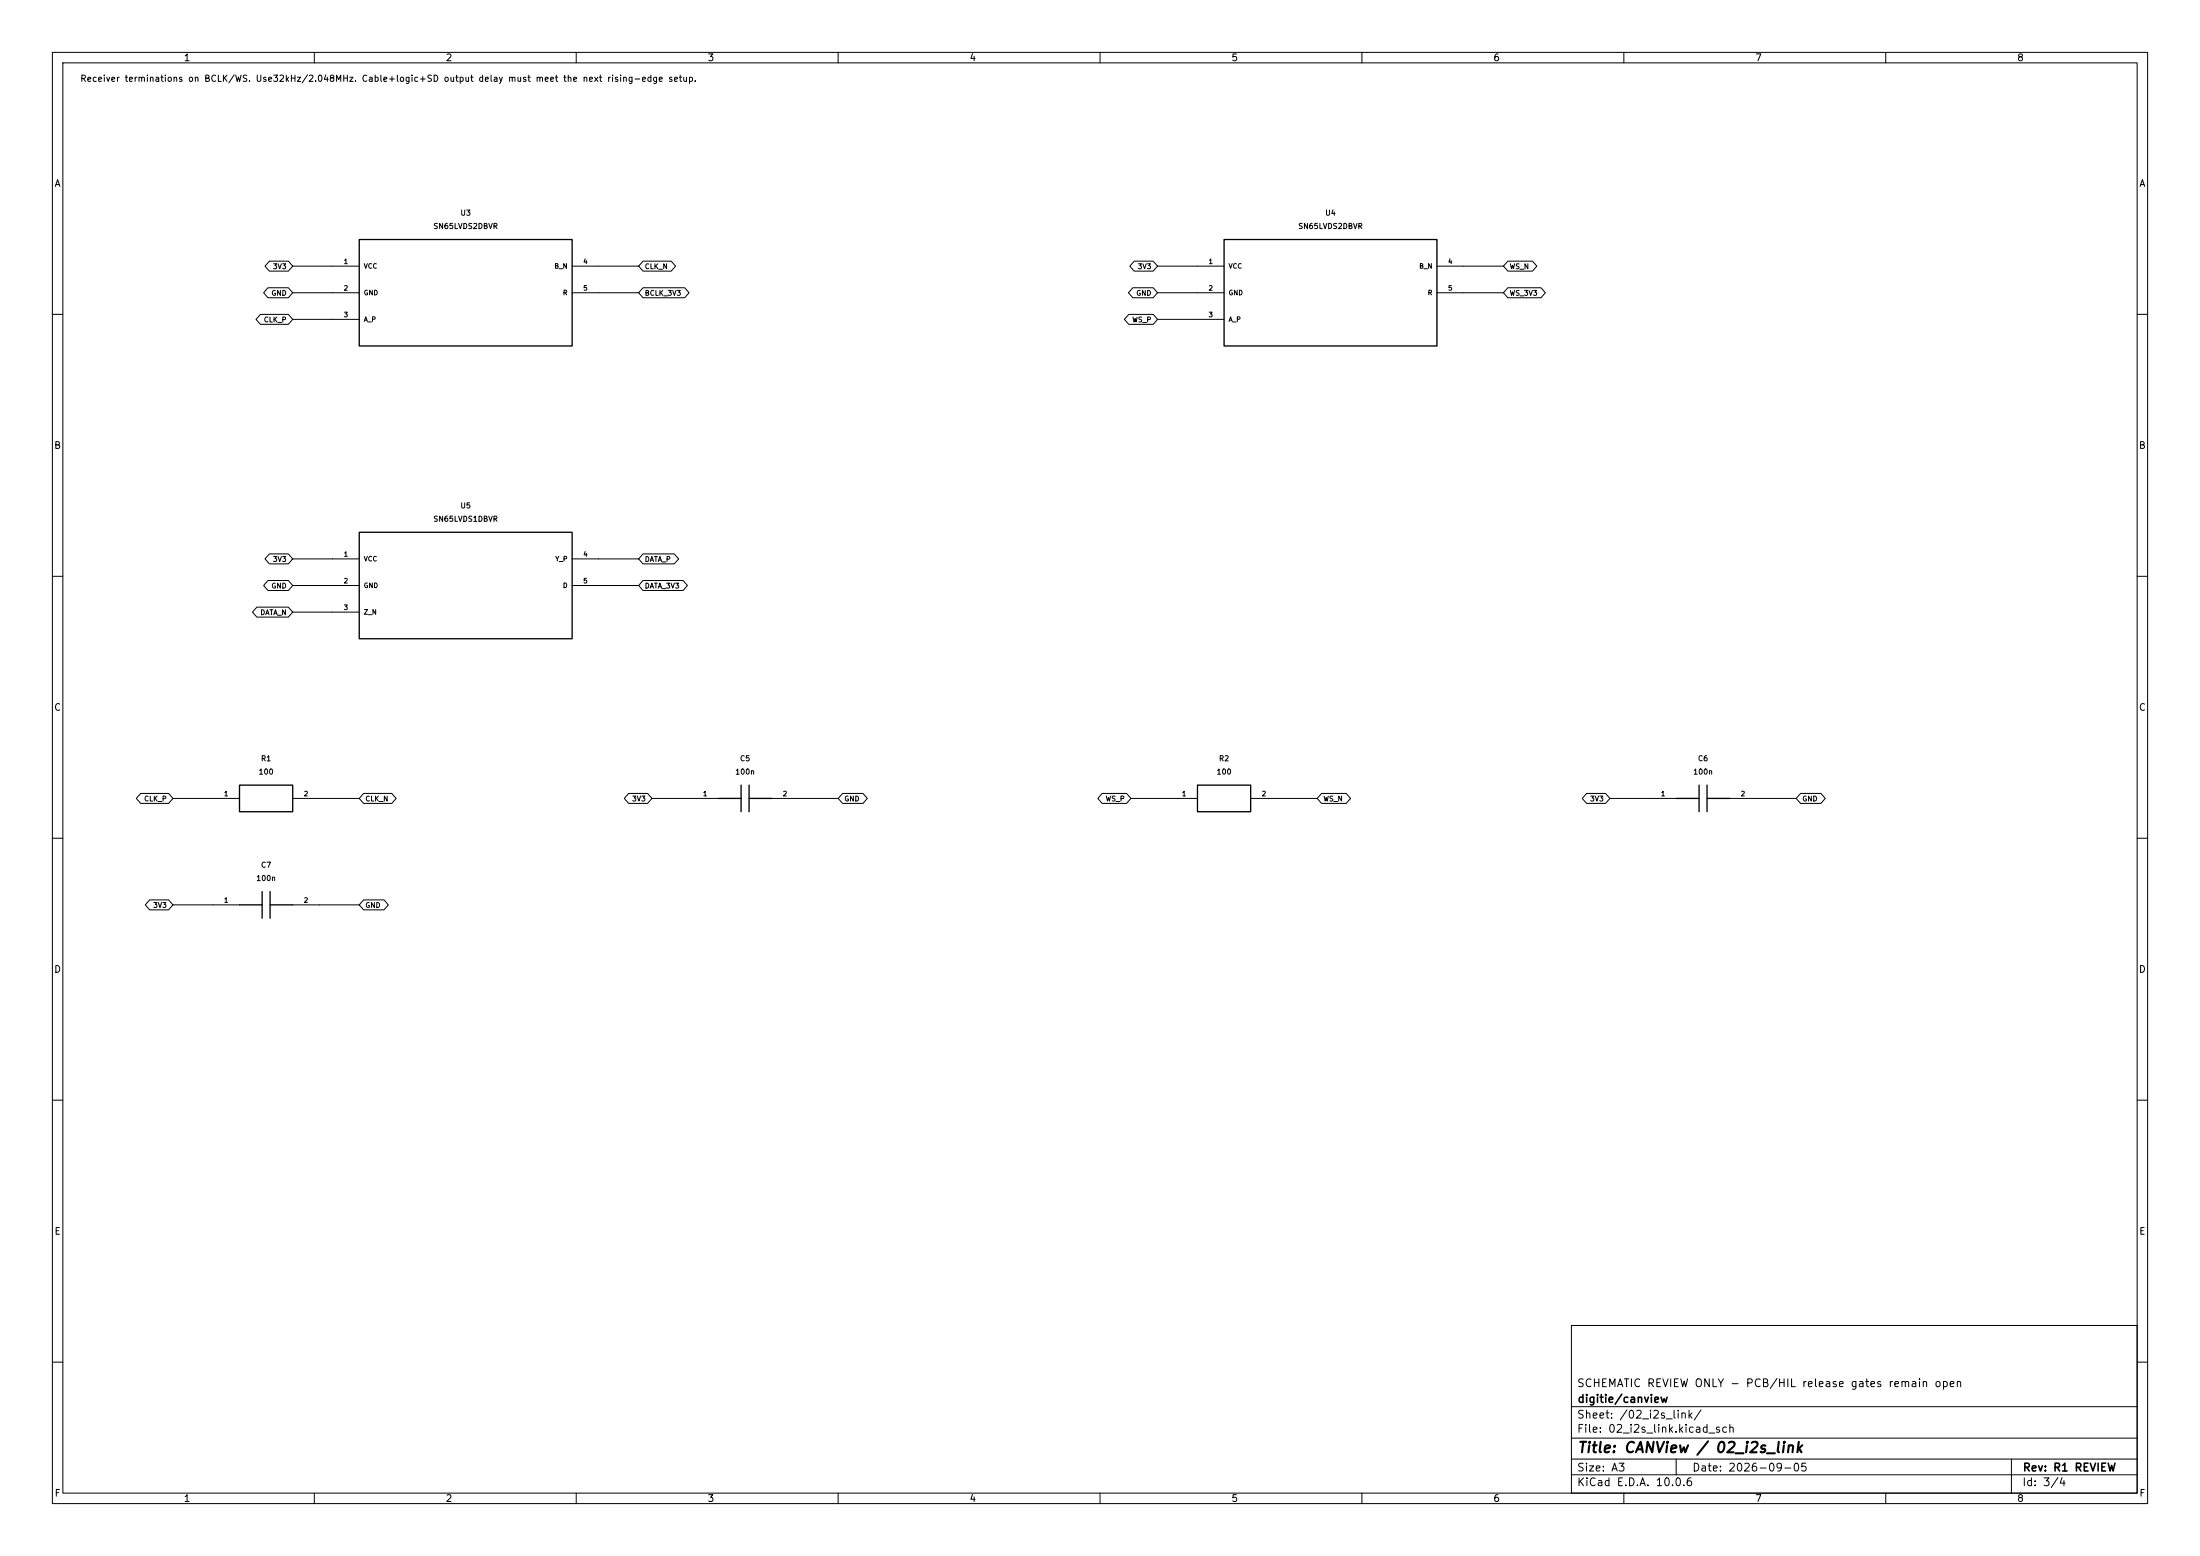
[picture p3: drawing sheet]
(kicad_sch (version 20250114) (generator "eeschema") (generator_version "10.0") (paper "A3") (title_block (title "CANView / 02_i2s_link") (date "2026-09-05") (rev "R1 REVIEW") (company "digitie/canview") (comment 1 "SCHEMATIC REVIEW ONLY - PCB/HIL release gates remain open"))
(lib_symbols (symbol "CANView:CANView_microphone_R1" (pin_names (offset 0.762) (hide yes)) (in_bom yes) (on_board yes)
(property "Reference" "R" (at 0.0000 7.6200 0)  (effects (font (size 1.0 1.0)) ))
(property "Value" "100" (at 0.0000 5.0800 0)  (effects (font (size 1.0 1.0)) ))
(property "Footprint" "CANView:Resistor_SMD__R_0402_1005Metric" (at 0.0000 0.0000 0) (hide yes) (effects (font (size 1.0 1.0)) ))
(symbol "CANView_microphone_R1_0_1" (rectangle (start -5.08 2.54) (end 5.08 -2.54) (stroke (width 0.254) (type default)) (fill (type background))))
(symbol "CANView_microphone_R1_1_1"
(pin passive line (at -10.16 0 0) (length 5.08) (name "1" (effects (font (size 0.9 0.9)) )) (number "1" (effects (font (size 0.9 0.9)) )))
(pin passive line (at 10.16 0 180) (length 5.08) (name "2" (effects (font (size 0.9 0.9)) )) (number "2" (effects (font (size 0.9 0.9)) )))))
(symbol "CANView:CANView_microphone_U3" (pin_names (offset 0.762)) (in_bom yes) (on_board yes)
(property "Reference" "U" (at 0.0000 15.2400 0)  (effects (font (size 1.0 1.0)) ))
(property "Value" "SN65LVDS2DBVR" (at 0.0000 12.7000 0)  (effects (font (size 1.0 1.0)) ))
(property "Footprint" "CANView:Package_TO_SOT_SMD__SOT-23-5" (at 0.0000 0.0000 0) (hide yes) (effects (font (size 1.0 1.0)) ))
(symbol "CANView_microphone_U3_0_1" (rectangle (start -20.32 10.16) (end 20.32 -10.16) (stroke (width 0.254) (type default)) (fill (type background))))
(symbol "CANView_microphone_U3_1_1"
(pin power_in line (at -25.4 5.08 0) (length 5.08) (name "VCC" (effects (font (size 0.9 0.9)) )) (number "1" (effects (font (size 0.9 0.9)) )))
(pin power_in line (at -25.4 0.0 0) (length 5.08) (name "GND" (effects (font (size 0.9 0.9)) )) (number "2" (effects (font (size 0.9 0.9)) )))
(pin input line (at -25.4 -5.08 0) (length 5.08) (name "A_P" (effects (font (size 0.9 0.9)) )) (number "3" (effects (font (size 0.9 0.9)) )))
(pin input line (at 25.4 5.08 180) (length 5.08) (name "B_N" (effects (font (size 0.9 0.9)) )) (number "4" (effects (font (size 0.9 0.9)) )))
(pin output line (at 25.4 0.0 180) (length 5.08) (name "R" (effects (font (size 0.9 0.9)) )) (number "5" (effects (font (size 0.9 0.9)) )))))
(symbol "CANView:CANView_microphone_C5" (pin_names (offset 0.762) (hide yes)) (in_bom yes) (on_board yes)
(property "Reference" "C" (at 0.0000 7.6200 0)  (effects (font (size 1.0 1.0)) ))
(property "Value" "100n" (at 0.0000 5.0800 0)  (effects (font (size 1.0 1.0)) ))
(property "Footprint" "CANView:Capacitor_SMD__C_0402_1005Metric" (at 0.0000 0.0000 0) (hide yes) (effects (font (size 1.0 1.0)) ))
(symbol "CANView_microphone_C5_0_1" (polyline (pts (xy -0.762 -2.54) (xy -0.762 2.54)) (stroke (width 0.254) (type default)) (fill (type none)))(polyline (pts (xy 0.762 -2.54) (xy 0.762 2.54)) (stroke (width 0.254) (type default)) (fill (type none)))(polyline (pts (xy -5.08 0) (xy -0.762 0)) (stroke (width 0.254) (type default)) (fill (type none)))(polyline (pts (xy 0.762 0) (xy 5.08 0)) (stroke (width 0.254) (type default)) (fill (type none))))
(symbol "CANView_microphone_C5_1_1"
(pin passive line (at -10.16 0 0) (length 5.08) (name "1" (effects (font (size 0.9 0.9)) )) (number "1" (effects (font (size 0.9 0.9)) )))
(pin passive line (at 10.16 0 180) (length 5.08) (name "2" (effects (font (size 0.9 0.9)) )) (number "2" (effects (font (size 0.9 0.9)) )))))
(symbol "CANView:CANView_microphone_R2" (pin_names (offset 0.762) (hide yes)) (in_bom yes) (on_board yes)
(property "Reference" "R" (at 0.0000 7.6200 0)  (effects (font (size 1.0 1.0)) ))
(property "Value" "100" (at 0.0000 5.0800 0)  (effects (font (size 1.0 1.0)) ))
(property "Footprint" "CANView:Resistor_SMD__R_0402_1005Metric" (at 0.0000 0.0000 0) (hide yes) (effects (font (size 1.0 1.0)) ))
(symbol "CANView_microphone_R2_0_1" (rectangle (start -5.08 2.54) (end 5.08 -2.54) (stroke (width 0.254) (type default)) (fill (type background))))
(symbol "CANView_microphone_R2_1_1"
(pin passive line (at -10.16 0 0) (length 5.08) (name "1" (effects (font (size 0.9 0.9)) )) (number "1" (effects (font (size 0.9 0.9)) )))
(pin passive line (at 10.16 0 180) (length 5.08) (name "2" (effects (font (size 0.9 0.9)) )) (number "2" (effects (font (size 0.9 0.9)) )))))
(symbol "CANView:CANView_microphone_U4" (pin_names (offset 0.762)) (in_bom yes) (on_board yes)
(property "Reference" "U" (at 0.0000 15.2400 0)  (effects (font (size 1.0 1.0)) ))
(property "Value" "SN65LVDS2DBVR" (at 0.0000 12.7000 0)  (effects (font (size 1.0 1.0)) ))
(property "Footprint" "CANView:Package_TO_SOT_SMD__SOT-23-5" (at 0.0000 0.0000 0) (hide yes) (effects (font (size 1.0 1.0)) ))
(symbol "CANView_microphone_U4_0_1" (rectangle (start -20.32 10.16) (end 20.32 -10.16) (stroke (width 0.254) (type default)) (fill (type background))))
(symbol "CANView_microphone_U4_1_1"
(pin power_in line (at -25.4 5.08 0) (length 5.08) (name "VCC" (effects (font (size 0.9 0.9)) )) (number "1" (effects (font (size 0.9 0.9)) )))
(pin power_in line (at -25.4 0.0 0) (length 5.08) (name "GND" (effects (font (size 0.9 0.9)) )) (number "2" (effects (font (size 0.9 0.9)) )))
(pin input line (at -25.4 -5.08 0) (length 5.08) (name "A_P" (effects (font (size 0.9 0.9)) )) (number "3" (effects (font (size 0.9 0.9)) )))
(pin input line (at 25.4 5.08 180) (length 5.08) (name "B_N" (effects (font (size 0.9 0.9)) )) (number "4" (effects (font (size 0.9 0.9)) )))
(pin output line (at 25.4 0.0 180) (length 5.08) (name "R" (effects (font (size 0.9 0.9)) )) (number "5" (effects (font (size 0.9 0.9)) )))))
(symbol "CANView:CANView_microphone_C6" (pin_names (offset 0.762) (hide yes)) (in_bom yes) (on_board yes)
(property "Reference" "C" (at 0.0000 7.6200 0)  (effects (font (size 1.0 1.0)) ))
(property "Value" "100n" (at 0.0000 5.0800 0)  (effects (font (size 1.0 1.0)) ))
(property "Footprint" "CANView:Capacitor_SMD__C_0402_1005Metric" (at 0.0000 0.0000 0) (hide yes) (effects (font (size 1.0 1.0)) ))
(symbol "CANView_microphone_C6_0_1" (polyline (pts (xy -0.762 -2.54) (xy -0.762 2.54)) (stroke (width 0.254) (type default)) (fill (type none)))(polyline (pts (xy 0.762 -2.54) (xy 0.762 2.54)) (stroke (width 0.254) (type default)) (fill (type none)))(polyline (pts (xy -5.08 0) (xy -0.762 0)) (stroke (width 0.254) (type default)) (fill (type none)))(polyline (pts (xy 0.762 0) (xy 5.08 0)) (stroke (width 0.254) (type default)) (fill (type none))))
(symbol "CANView_microphone_C6_1_1"
(pin passive line (at -10.16 0 0) (length 5.08) (name "1" (effects (font (size 0.9 0.9)) )) (number "1" (effects (font (size 0.9 0.9)) )))
(pin passive line (at 10.16 0 180) (length 5.08) (name "2" (effects (font (size 0.9 0.9)) )) (number "2" (effects (font (size 0.9 0.9)) )))))
(symbol "CANView:CANView_microphone_U5" (pin_names (offset 0.762)) (in_bom yes) (on_board yes)
(property "Reference" "U" (at 0.0000 15.2400 0)  (effects (font (size 1.0 1.0)) ))
(property "Value" "SN65LVDS1DBVR" (at 0.0000 12.7000 0)  (effects (font (size 1.0 1.0)) ))
(property "Footprint" "CANView:Package_TO_SOT_SMD__SOT-23-5" (at 0.0000 0.0000 0) (hide yes) (effects (font (size 1.0 1.0)) ))
(symbol "CANView_microphone_U5_0_1" (rectangle (start -20.32 10.16) (end 20.32 -10.16) (stroke (width 0.254) (type default)) (fill (type background))))
(symbol "CANView_microphone_U5_1_1"
(pin power_in line (at -25.4 5.08 0) (length 5.08) (name "VCC" (effects (font (size 0.9 0.9)) )) (number "1" (effects (font (size 0.9 0.9)) )))
(pin power_in line (at -25.4 0.0 0) (length 5.08) (name "GND" (effects (font (size 0.9 0.9)) )) (number "2" (effects (font (size 0.9 0.9)) )))
(pin output line (at -25.4 -5.08 0) (length 5.08) (name "Z_N" (effects (font (size 0.9 0.9)) )) (number "3" (effects (font (size 0.9 0.9)) )))
(pin output line (at 25.4 5.08 180) (length 5.08) (name "Y_P" (effects (font (size 0.9 0.9)) )) (number "4" (effects (font (size 0.9 0.9)) )))
(pin input line (at 25.4 0.0 180) (length 5.08) (name "D" (effects (font (size 0.9 0.9)) )) (number "5" (effects (font (size 0.9 0.9)) )))))
(symbol "CANView:CANView_microphone_C7" (pin_names (offset 0.762) (hide yes)) (in_bom yes) (on_board yes)
(property "Reference" "C" (at 0.0000 7.6200 0)  (effects (font (size 1.0 1.0)) ))
(property "Value" "100n" (at 0.0000 5.0800 0)  (effects (font (size 1.0 1.0)) ))
(property "Footprint" "CANView:Capacitor_SMD__C_0402_1005Metric" (at 0.0000 0.0000 0) (hide yes) (effects (font (size 1.0 1.0)) ))
(symbol "CANView_microphone_C7_0_1" (polyline (pts (xy -0.762 -2.54) (xy -0.762 2.54)) (stroke (width 0.254) (type default)) (fill (type none)))(polyline (pts (xy 0.762 -2.54) (xy 0.762 2.54)) (stroke (width 0.254) (type default)) (fill (type none)))(polyline (pts (xy -5.08 0) (xy -0.762 0)) (stroke (width 0.254) (type default)) (fill (type none)))(polyline (pts (xy 0.762 0) (xy 5.08 0)) (stroke (width 0.254) (type default)) (fill (type none))))
(symbol "CANView_microphone_C7_1_1"
(pin passive line (at -10.16 0 0) (length 5.08) (name "1" (effects (font (size 0.9 0.9)) )) (number "1" (effects (font (size 0.9 0.9)) )))
(pin passive line (at 10.16 0 180) (length 5.08) (name "2" (effects (font (size 0.9 0.9)) )) (number "2" (effects (font (size 0.9 0.9)) ))))))
(text "Receiver terminations on BCLK/WS. Use32kHz/2.048MHz. Cable+logic+SD output delay must meet the next rising-edge setup." (at 15.24 15.24 0) (effects (font (size 1.2 1.2)) (justify left)))
(symbol (lib_id "CANView:CANView_microphone_R1") (at 50.8000 152.4000 0) (unit 1) (in_bom yes) (on_board yes) (dnp no) (property "Reference" "R1" (at 50.8000 144.7800 0)  (effects (font (size 1.0 1.0)) ))(property "Value" "100" (at 50.8000 147.3200 0)  (effects (font (size 1.0 1.0)) ))(property "Footprint" "CANView:Resistor_SMD__R_0402_1005Metric" (at 50.8000 152.4000 0) (hide yes) (effects (font (size 1.0 1.0)) ))(property "MPN" "GEN-R-0402-100-1%" (at 50.8000 152.4000 0) (hide yes) (effects (font (size 1.0 1.0)) ))(property "Specification" "0.1W; 50V; ±1%; ±100ppm/K; -55..155C" (at 50.8000 152.4000 0) (hide yes) (effects (font (size 1.0 1.0)) ))(property "Source" "" (at 50.8000 152.4000 0) (hide yes) (effects (font (size 1.0 1.0)) ))(property "Assembly" "FIT" (at 50.8000 152.4000 0) (hide yes) (effects (font (size 1.0 1.0)) )))
(wire (pts (xy 40.6400 152.4000) (xy 33.0200 152.4000)) (stroke (width 0) (type default)))
(global_label "CLK_P" (shape bidirectional) (at 33.0200 152.4000 180) (effects (font (size 0.95 0.95)) (justify right)) (property "Intersheetrefs" "${INTERSHEET_REFS}" (at 33.0200 152.4000 0) (hide yes) (effects (font (size 1.0 1.0)) )))
(wire (pts (xy 60.9600 152.4000) (xy 68.5800 152.4000)) (stroke (width 0) (type default)))
(global_label "CLK_N" (shape bidirectional) (at 68.5800 152.4000 0) (effects (font (size 0.95 0.95)) (justify left)) (property "Intersheetrefs" "${INTERSHEET_REFS}" (at 68.5800 152.4000 0) (hide yes) (effects (font (size 1.0 1.0)) )))
(symbol (lib_id "CANView:CANView_microphone_U3") (at 88.9000 55.8800 0) (unit 1) (in_bom yes) (on_board yes) (dnp no) (property "Reference" "U3" (at 88.9000 40.6400 0)  (effects (font (size 1.0 1.0)) ))(property "Value" "SN65LVDS2DBVR" (at 88.9000 43.1800 0)  (effects (font (size 1.0 1.0)) ))(property "Footprint" "CANView:Package_TO_SOT_SMD__SOT-23-5" (at 88.9000 55.8800 0) (hide yes) (effects (font (size 1.0 1.0)) ))(property "MPN" "SN65LVDS2DBVR" (at 88.9000 55.8800 0) (hide yes) (effects (font (size 1.0 1.0)) ))(property "Specification" "3.3V LVDS endpoint; 100ohm twisted pair; shared ground required" (at 88.9000 55.8800 0) (hide yes) (effects (font (size 1.0 1.0)) ))(property "Source" "sn65lvds1: pp3-4 DBV pin functions, timing tables" (at 88.9000 55.8800 0) (hide yes) (effects (font (size 1.0 1.0)) ))(property "Assembly" "FIT" (at 88.9000 55.8800 0) (hide yes) (effects (font (size 1.0 1.0)) )))
(wire (pts (xy 63.5000 50.8000) (xy 55.8800 50.8000)) (stroke (width 0) (type default)))
(global_label "3V3" (shape bidirectional) (at 55.8800 50.8000 180) (effects (font (size 0.95 0.95)) (justify right)) (property "Intersheetrefs" "${INTERSHEET_REFS}" (at 55.8800 50.8000 0) (hide yes) (effects (font (size 1.0 1.0)) )))
(wire (pts (xy 63.5000 55.8800) (xy 55.8800 55.8800)) (stroke (width 0) (type default)))
(global_label "GND" (shape bidirectional) (at 55.8800 55.8800 180) (effects (font (size 0.95 0.95)) (justify right)) (property "Intersheetrefs" "${INTERSHEET_REFS}" (at 55.8800 55.8800 0) (hide yes) (effects (font (size 1.0 1.0)) )))
(wire (pts (xy 63.5000 60.9600) (xy 55.8800 60.9600)) (stroke (width 0) (type default)))
(global_label "CLK_P" (shape bidirectional) (at 55.8800 60.9600 180) (effects (font (size 0.95 0.95)) (justify right)) (property "Intersheetrefs" "${INTERSHEET_REFS}" (at 55.8800 60.9600 0) (hide yes) (effects (font (size 1.0 1.0)) )))
(wire (pts (xy 114.3000 50.8000) (xy 121.9200 50.8000)) (stroke (width 0) (type default)))
(global_label "CLK_N" (shape bidirectional) (at 121.9200 50.8000 0) (effects (font (size 0.95 0.95)) (justify left)) (property "Intersheetrefs" "${INTERSHEET_REFS}" (at 121.9200 50.8000 0) (hide yes) (effects (font (size 1.0 1.0)) )))
(wire (pts (xy 114.3000 55.8800) (xy 121.9200 55.8800)) (stroke (width 0) (type default)))
(global_label "BCLK_3V3" (shape bidirectional) (at 121.9200 55.8800 0) (effects (font (size 0.95 0.95)) (justify left)) (property "Intersheetrefs" "${INTERSHEET_REFS}" (at 121.9200 55.8800 0) (hide yes) (effects (font (size 1.0 1.0)) )))
(symbol (lib_id "CANView:CANView_microphone_C5") (at 142.2400 152.4000 0) (unit 1) (in_bom yes) (on_board yes) (dnp no) (property "Reference" "C5" (at 142.2400 144.7800 0)  (effects (font (size 1.0 1.0)) ))(property "Value" "100n" (at 142.2400 147.3200 0)  (effects (font (size 1.0 1.0)) ))(property "Footprint" "CANView:Capacitor_SMD__C_0402_1005Metric" (at 142.2400 152.4000 0) (hide yes) (effects (font (size 1.0 1.0)) ))(property "MPN" "GEN-C-0402-100n-16V-X7R" (at 142.2400 152.4000 0) (hide yes) (effects (font (size 1.0 1.0)) ))(property "Specification" "16V; ±10%; X7R; -55..125C; verify effective capacitance under DC bias" (at 142.2400 152.4000 0) (hide yes) (effects (font (size 1.0 1.0)) ))(property "Source" "" (at 142.2400 152.4000 0) (hide yes) (effects (font (size 1.0 1.0)) ))(property "Assembly" "FIT" (at 142.2400 152.4000 0) (hide yes) (effects (font (size 1.0 1.0)) )))
(wire (pts (xy 132.0800 152.4000) (xy 124.4600 152.4000)) (stroke (width 0) (type default)))
(global_label "3V3" (shape bidirectional) (at 124.4600 152.4000 180) (effects (font (size 0.95 0.95)) (justify right)) (property "Intersheetrefs" "${INTERSHEET_REFS}" (at 124.4600 152.4000 0) (hide yes) (effects (font (size 1.0 1.0)) )))
(wire (pts (xy 152.4000 152.4000) (xy 160.0200 152.4000)) (stroke (width 0) (type default)))
(global_label "GND" (shape bidirectional) (at 160.0200 152.4000 0) (effects (font (size 0.95 0.95)) (justify left)) (property "Intersheetrefs" "${INTERSHEET_REFS}" (at 160.0200 152.4000 0) (hide yes) (effects (font (size 1.0 1.0)) )))
(symbol (lib_id "CANView:CANView_microphone_R2") (at 233.6800 152.4000 0) (unit 1) (in_bom yes) (on_board yes) (dnp no) (property "Reference" "R2" (at 233.6800 144.7800 0)  (effects (font (size 1.0 1.0)) ))(property "Value" "100" (at 233.6800 147.3200 0)  (effects (font (size 1.0 1.0)) ))(property "Footprint" "CANView:Resistor_SMD__R_0402_1005Metric" (at 233.6800 152.4000 0) (hide yes) (effects (font (size 1.0 1.0)) ))(property "MPN" "GEN-R-0402-100-1%" (at 233.6800 152.4000 0) (hide yes) (effects (font (size 1.0 1.0)) ))(property "Specification" "0.1W; 50V; ±1%; ±100ppm/K; -55..155C" (at 233.6800 152.4000 0) (hide yes) (effects (font (size 1.0 1.0)) ))(property "Source" "" (at 233.6800 152.4000 0) (hide yes) (effects (font (size 1.0 1.0)) ))(property "Assembly" "FIT" (at 233.6800 152.4000 0) (hide yes) (effects (font (size 1.0 1.0)) )))
(wire (pts (xy 223.5200 152.4000) (xy 215.9000 152.4000)) (stroke (width 0) (type default)))
(global_label "WS_P" (shape bidirectional) (at 215.9000 152.4000 180) (effects (font (size 0.95 0.95)) (justify right)) (property "Intersheetrefs" "${INTERSHEET_REFS}" (at 215.9000 152.4000 0) (hide yes) (effects (font (size 1.0 1.0)) )))
(wire (pts (xy 243.8400 152.4000) (xy 251.4600 152.4000)) (stroke (width 0) (type default)))
(global_label "WS_N" (shape bidirectional) (at 251.4600 152.4000 0) (effects (font (size 0.95 0.95)) (justify left)) (property "Intersheetrefs" "${INTERSHEET_REFS}" (at 251.4600 152.4000 0) (hide yes) (effects (font (size 1.0 1.0)) )))
(symbol (lib_id "CANView:CANView_microphone_U4") (at 254.0000 55.8800 0) (unit 1) (in_bom yes) (on_board yes) (dnp no) (property "Reference" "U4" (at 254.0000 40.6400 0)  (effects (font (size 1.0 1.0)) ))(property "Value" "SN65LVDS2DBVR" (at 254.0000 43.1800 0)  (effects (font (size 1.0 1.0)) ))(property "Footprint" "CANView:Package_TO_SOT_SMD__SOT-23-5" (at 254.0000 55.8800 0) (hide yes) (effects (font (size 1.0 1.0)) ))(property "MPN" "SN65LVDS2DBVR" (at 254.0000 55.8800 0) (hide yes) (effects (font (size 1.0 1.0)) ))(property "Specification" "3.3V LVDS endpoint; 100ohm twisted pair; shared ground required" (at 254.0000 55.8800 0) (hide yes) (effects (font (size 1.0 1.0)) ))(property "Source" "sn65lvds1: pp3-4 DBV pin functions, timing tables" (at 254.0000 55.8800 0) (hide yes) (effects (font (size 1.0 1.0)) ))(property "Assembly" "FIT" (at 254.0000 55.8800 0) (hide yes) (effects (font (size 1.0 1.0)) )))
(wire (pts (xy 228.6000 50.8000) (xy 220.9800 50.8000)) (stroke (width 0) (type default)))
(global_label "3V3" (shape bidirectional) (at 220.9800 50.8000 180) (effects (font (size 0.95 0.95)) (justify right)) (property "Intersheetrefs" "${INTERSHEET_REFS}" (at 220.9800 50.8000 0) (hide yes) (effects (font (size 1.0 1.0)) )))
(wire (pts (xy 228.6000 55.8800) (xy 220.9800 55.8800)) (stroke (width 0) (type default)))
(global_label "GND" (shape bidirectional) (at 220.9800 55.8800 180) (effects (font (size 0.95 0.95)) (justify right)) (property "Intersheetrefs" "${INTERSHEET_REFS}" (at 220.9800 55.8800 0) (hide yes) (effects (font (size 1.0 1.0)) )))
(wire (pts (xy 228.6000 60.9600) (xy 220.9800 60.9600)) (stroke (width 0) (type default)))
(global_label "WS_P" (shape bidirectional) (at 220.9800 60.9600 180) (effects (font (size 0.95 0.95)) (justify right)) (property "Intersheetrefs" "${INTERSHEET_REFS}" (at 220.9800 60.9600 0) (hide yes) (effects (font (size 1.0 1.0)) )))
(wire (pts (xy 279.4000 50.8000) (xy 287.0200 50.8000)) (stroke (width 0) (type default)))
(global_label "WS_N" (shape bidirectional) (at 287.0200 50.8000 0) (effects (font (size 0.95 0.95)) (justify left)) (property "Intersheetrefs" "${INTERSHEET_REFS}" (at 287.0200 50.8000 0) (hide yes) (effects (font (size 1.0 1.0)) )))
(wire (pts (xy 279.4000 55.8800) (xy 287.0200 55.8800)) (stroke (width 0) (type default)))
(global_label "WS_3V3" (shape bidirectional) (at 287.0200 55.8800 0) (effects (font (size 0.95 0.95)) (justify left)) (property "Intersheetrefs" "${INTERSHEET_REFS}" (at 287.0200 55.8800 0) (hide yes) (effects (font (size 1.0 1.0)) )))
(symbol (lib_id "CANView:CANView_microphone_C6") (at 325.1200 152.4000 0) (unit 1) (in_bom yes) (on_board yes) (dnp no) (property "Reference" "C6" (at 325.1200 144.7800 0)  (effects (font (size 1.0 1.0)) ))(property "Value" "100n" (at 325.1200 147.3200 0)  (effects (font (size 1.0 1.0)) ))(property "Footprint" "CANView:Capacitor_SMD__C_0402_1005Metric" (at 325.1200 152.4000 0) (hide yes) (effects (font (size 1.0 1.0)) ))(property "MPN" "GEN-C-0402-100n-16V-X7R" (at 325.1200 152.4000 0) (hide yes) (effects (font (size 1.0 1.0)) ))(property "Specification" "16V; ±10%; X7R; -55..125C; verify effective capacitance under DC bias" (at 325.1200 152.4000 0) (hide yes) (effects (font (size 1.0 1.0)) ))(property "Source" "" (at 325.1200 152.4000 0) (hide yes) (effects (font (size 1.0 1.0)) ))(property "Assembly" "FIT" (at 325.1200 152.4000 0) (hide yes) (effects (font (size 1.0 1.0)) )))
(wire (pts (xy 314.9600 152.4000) (xy 307.3400 152.4000)) (stroke (width 0) (type default)))
(global_label "3V3" (shape bidirectional) (at 307.3400 152.4000 180) (effects (font (size 0.95 0.95)) (justify right)) (property "Intersheetrefs" "${INTERSHEET_REFS}" (at 307.3400 152.4000 0) (hide yes) (effects (font (size 1.0 1.0)) )))
(wire (pts (xy 335.2800 152.4000) (xy 342.9000 152.4000)) (stroke (width 0) (type default)))
(global_label "GND" (shape bidirectional) (at 342.9000 152.4000 0) (effects (font (size 0.95 0.95)) (justify left)) (property "Intersheetrefs" "${INTERSHEET_REFS}" (at 342.9000 152.4000 0) (hide yes) (effects (font (size 1.0 1.0)) )))
(symbol (lib_id "CANView:CANView_microphone_U5") (at 88.9000 111.7600 0) (unit 1) (in_bom yes) (on_board yes) (dnp no) (property "Reference" "U5" (at 88.9000 96.5200 0)  (effects (font (size 1.0 1.0)) ))(property "Value" "SN65LVDS1DBVR" (at 88.9000 99.0600 0)  (effects (font (size 1.0 1.0)) ))(property "Footprint" "CANView:Package_TO_SOT_SMD__SOT-23-5" (at 88.9000 111.7600 0) (hide yes) (effects (font (size 1.0 1.0)) ))(property "MPN" "SN65LVDS1DBVR" (at 88.9000 111.7600 0) (hide yes) (effects (font (size 1.0 1.0)) ))(property "Specification" "3.3V LVDS endpoint; 100ohm twisted pair; shared ground required" (at 88.9000 111.7600 0) (hide yes) (effects (font (size 1.0 1.0)) ))(property "Source" "sn65lvds1: pp3-4 DBV pin functions, timing tables" (at 88.9000 111.7600 0) (hide yes) (effects (font (size 1.0 1.0)) ))(property "Assembly" "FIT" (at 88.9000 111.7600 0) (hide yes) (effects (font (size 1.0 1.0)) )))
(wire (pts (xy 63.5000 106.6800) (xy 55.8800 106.6800)) (stroke (width 0) (type default)))
(global_label "3V3" (shape bidirectional) (at 55.8800 106.6800 180) (effects (font (size 0.95 0.95)) (justify right)) (property "Intersheetrefs" "${INTERSHEET_REFS}" (at 55.8800 106.6800 0) (hide yes) (effects (font (size 1.0 1.0)) )))
(wire (pts (xy 63.5000 111.7600) (xy 55.8800 111.7600)) (stroke (width 0) (type default)))
(global_label "GND" (shape bidirectional) (at 55.8800 111.7600 180) (effects (font (size 0.95 0.95)) (justify right)) (property "Intersheetrefs" "${INTERSHEET_REFS}" (at 55.8800 111.7600 0) (hide yes) (effects (font (size 1.0 1.0)) )))
(wire (pts (xy 63.5000 116.8400) (xy 55.8800 116.8400)) (stroke (width 0) (type default)))
(global_label "DATA_N" (shape bidirectional) (at 55.8800 116.8400 180) (effects (font (size 0.95 0.95)) (justify right)) (property "Intersheetrefs" "${INTERSHEET_REFS}" (at 55.8800 116.8400 0) (hide yes) (effects (font (size 1.0 1.0)) )))
(wire (pts (xy 114.3000 106.6800) (xy 121.9200 106.6800)) (stroke (width 0) (type default)))
(global_label "DATA_P" (shape bidirectional) (at 121.9200 106.6800 0) (effects (font (size 0.95 0.95)) (justify left)) (property "Intersheetrefs" "${INTERSHEET_REFS}" (at 121.9200 106.6800 0) (hide yes) (effects (font (size 1.0 1.0)) )))
(wire (pts (xy 114.3000 111.7600) (xy 121.9200 111.7600)) (stroke (width 0) (type default)))
(global_label "DATA_3V3" (shape bidirectional) (at 121.9200 111.7600 0) (effects (font (size 0.95 0.95)) (justify left)) (property "Intersheetrefs" "${INTERSHEET_REFS}" (at 121.9200 111.7600 0) (hide yes) (effects (font (size 1.0 1.0)) )))
(symbol (lib_id "CANView:CANView_microphone_C7") (at 50.8000 172.7200 0) (unit 1) (in_bom yes) (on_board yes) (dnp no) (property "Reference" "C7" (at 50.8000 165.1000 0)  (effects (font (size 1.0 1.0)) ))(property "Value" "100n" (at 50.8000 167.6400 0)  (effects (font (size 1.0 1.0)) ))(property "Footprint" "CANView:Capacitor_SMD__C_0402_1005Metric" (at 50.8000 172.7200 0) (hide yes) (effects (font (size 1.0 1.0)) ))(property "MPN" "GEN-C-0402-100n-16V-X7R" (at 50.8000 172.7200 0) (hide yes) (effects (font (size 1.0 1.0)) ))(property "Specification" "16V; ±10%; X7R; -55..125C; verify effective capacitance under DC bias" (at 50.8000 172.7200 0) (hide yes) (effects (font (size 1.0 1.0)) ))(property "Source" "" (at 50.8000 172.7200 0) (hide yes) (effects (font (size 1.0 1.0)) ))(property "Assembly" "FIT" (at 50.8000 172.7200 0) (hide yes) (effects (font (size 1.0 1.0)) )))
(wire (pts (xy 40.6400 172.7200) (xy 33.0200 172.7200)) (stroke (width 0) (type default)))
(global_label "3V3" (shape bidirectional) (at 33.0200 172.7200 180) (effects (font (size 0.95 0.95)) (justify right)) (property "Intersheetrefs" "${INTERSHEET_REFS}" (at 33.0200 172.7200 0) (hide yes) (effects (font (size 1.0 1.0)) )))
(wire (pts (xy 60.9600 172.7200) (xy 68.5800 172.7200)) (stroke (width 0) (type default)))
(global_label "GND" (shape bidirectional) (at 68.5800 172.7200 0) (effects (font (size 0.95 0.95)) (justify left)) (property "Intersheetrefs" "${INTERSHEET_REFS}" (at 68.5800 172.7200 0) (hide yes) (effects (font (size 1.0 1.0)) ))))
